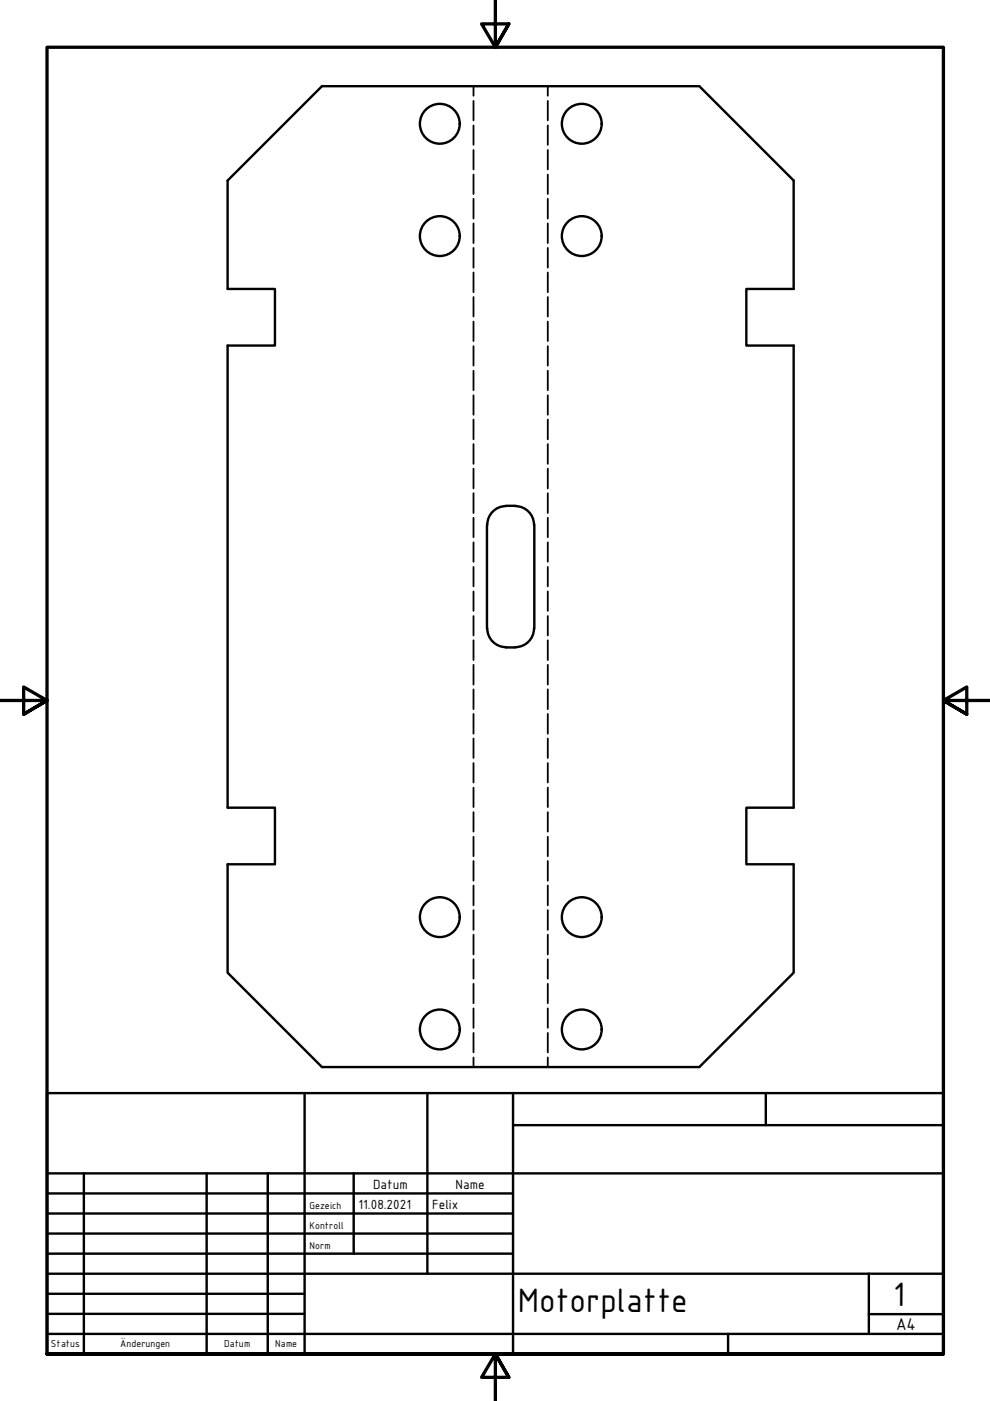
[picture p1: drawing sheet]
<svg xmlns="http://www.w3.org/2000/svg" width="210mm" height="297mm" viewBox="0 0 210 297" stroke-linecap="round" stroke-linejoin="round" font-family="sans-serif">
<!-- layer: Verdeckt (ISO) -->
<g fill="none" stroke="#000" stroke-width=".38">
<path d="M100.4 18.3v2M116.1 18.3v2M100.4 21.4v4.1M100.4 26.6v4.1M100.4 31.8v4.1M100.4 37v4.1M116.1 21.4v4.1M116.1 26.6v4.1M116.1 31.8v4.1M116.1 37v4.1M100.4 42.1v4.2M100.4 47.4v4.1"/>
<path d="M100.4 52.6v4.2M100.4 57.8v4.2M116.1 42.1v4.2M116.1 47.4v4.1M116.1 52.6v4.2M116.1 57.8v4.2M100.4 63v4.1M100.4 68.2v4.1M100.4 73.4v4.1M100.4 78.6v4.1M116.1 63v4.1M116.1 68.2v4.1"/>
<path d="M116.1 73.4v4.1M116.1 78.6v4.1M100.4 83.8v4.1M100.4 88.9v4.2M100.4 94.2v4.1M100.4 99.4v4.2M116.1 83.8v4.1M116.1 88.9v4.2M116.1 94.2v4.1M116.1 99.4v4.2M100.4 104.6v4.2M100.4 109.8v4.1"/>
<path d="M100.4 115v4.1M116.1 104.6v4.2M116.1 109.8v4.1M116.1 115v4.1M100.4 120.2v4.1M100.4 125.4v4.1M100.4 130.6v4.1M100.4 135.7v4.2M116.1 120.2v4.1M116.1 125.4v4.1M116.1 130.6v4.1M116.1 135.7v4.2"/>
<path d="M100.4 141v4.1M100.4 146.2v4.2M100.4 151.4v4.2M100.4 156.6v4.1M116.1 141v4.1M116.1 146.2v4.2M116.1 151.4v4.2M116.1 156.6v4.1M100.4 161.8v4.1M100.4 167v4.1M100.4 172.2v4.1M100.4 177.4v4.1"/>
<path d="M116.1 161.8v4.1M116.1 167v4.1M116.1 172.2v4.1M116.1 177.4v4.1M100.4 182.5v4.2M100.4 187.8v4.1M100.4 193v4.2M100.4 198.2v4.2M116.1 182.5v4.2M116.1 187.8v4.1M116.1 193v4.2M116.1 198.2v4.2"/>
<path d="M100.4 203.4v4.1M100.4 208.6v4.1M100.4 213.8v4.1M100.4 219v4.1M116.1 203.4v4.1M116.1 208.6v4.1M116.1 213.8v4.1M116.1 219v4.1M100.4 224.2v2M116.1 224.2v2"/>
</g>
<!-- layer: Sichtbar (ISO) -->
<g fill="none" stroke="#000" stroke-width=".51">
<path d="M68.3 18.3h80l20 20v23h-10.1v12h10.1v97.9h-10.1v12h10.1v23l-20 20h-80l-20-20v-23h10v-12h-10v-97.9h10v-12h-10v-23zM103.3 111.2v22.1M107.3 107.2h2M107.3 107.3a4 4 0 0 0-4 4M109.3 107.3a4 4 0 0 1 3.9 4M113.3 111.2v22.1M103.3 133.2a4 4 0 0 0 4 4M107.3 137.3h2M113.2 133.2a4 4 0 0 1-3.9 4"/>
<circle cx="93.2" cy="26.2" r="4.2"/>
<circle cx="123.3" cy="26.2" r="4.2"/>
<circle cx="93.2" cy="50.1" r="4.2"/>
<circle cx="123.3" cy="50.1" r="4.2"/>
<circle cx="93.2" cy="194.5" r="4.2"/>
<circle cx="123.3" cy="194.5" r="4.2"/>
<circle cx="93.2" cy="218.3" r="4.2"/>
<circle cx="123.3" cy="218.3" r="4.2"/>
</g>
<!-- layer: Rahmen (ISO) -->
<path d="M105 0v10l-2.9-4.9h5.8l-2.9 4.9 2.9-4.9M0 148.5h10l-5-2.8v5.7l5-2.9-5 2.9M210 148.5h-10l5-2.8v5.7l-5-2.9 5 2.9M10 287.1v-277.1h190v277.1h-190h190M107.9 292l-2.9-4.9 2.9 4.9h-5.8l2.9-4.9v9.9" fill="none" stroke="#000" stroke-width=".7"/>
<!-- layer: Titel (ISO) -->
<g fill="none" stroke="#000" stroke-width=".51">
<path d="M10 231.8h190v55.3h-190zM64.6 231.8v55.3M90.6 231.8v38.3M108.8 238.6h91.2M108.8 231.8v55.3M162.4 231.8v6.8M10 253h98.8M10 257.3h98.8M10 248.8h190M17.8 248.8v38.3M43.8 248.8v38.3M56.8 248.8v38.3"/>
<path d="M75 248.8v17M10 261.5h98.8M10 265.8h98.8M10 270.1h190M10 274.3h54.6M10 278.6h54.6M184.2 278.6h15.8M184.2 270.1v12.7M10 282.8h190M154.4 282.8v4.3"/>
</g>
<g font-size="7.7">
<text x="109.8" y="278.2">Motorplatte</text>
<text x="189.4" y="276.8">1</text>
</g>
<text font-size="3.9" x="190" y="282">A4</text>
<g font-size="3">
<text x="76" y="256.3">11.08.2021</text>
<text x="79.1" y="252">Datum</text>
<text x="91.6" y="256.3">Felix</text>
<text x="96.6" y="252">Name</text>
</g>
<g font-size="2.3">
<text x="65.6" y="256.3">Gezeich</text>
<text x="65.6" y="260.5">Kontroll</text>
<text x="65.6" y="264.8">Norm</text>
<text x="10.8" y="285.7">Status</text>
<text x="25.5" y="285.7">Änderungen</text>
<text x="47.5" y="285.7">Datum</text>
<text x="58.4" y="285.7">Name</text>
</g>
</svg>
